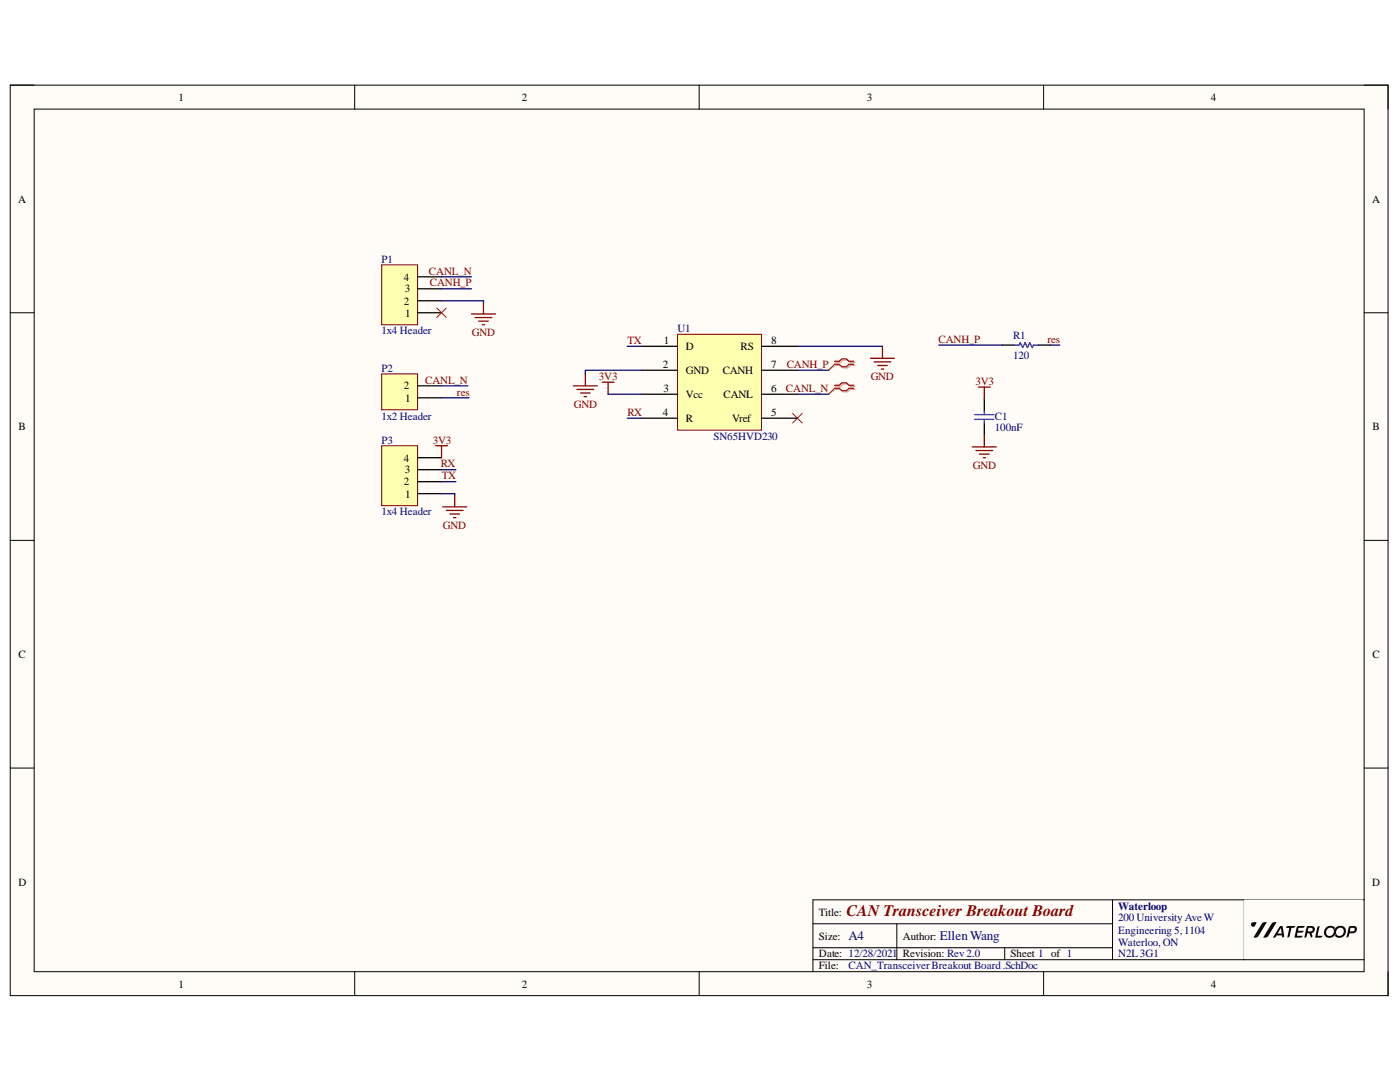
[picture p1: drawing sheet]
# Altium project CAN_Transceiver Breakout Board.PrjPcb
1 sheet, 6 parts. Net scope: global (net labels, ports and power ports of the same name join across sheets).
Board file: CAN_Transceiver Breakout Board.PcbDoc

## Sheet CAN_Transceiver Breakout Board .SchDoc
size A4; Organization: Waterloop; Address1: 200 University Ave W; Address2: Engineering 5, 1104; Address3: Waterloo, ON; Address4: N2L 3G1; SheetNumber: 1; SheetTotal: 1

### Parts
C1  value 100nF  [0805 - Capacitor]  (hidden comment: Capacitor - Nonpolarized)
P1  1x4 Header  [HDR1X4]
P2  1x2 Header  [HDR1X2]
P3  1x4 Header  [HDR1X4]
R1  value 120  [0603 - Resistor]  (hidden comment: Resistor)
U1  SN65HVD230  [SN65HVD230]  (value not drawn)

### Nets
3V3: C1.2 P3.4 U1.3(Vcc)
GND: C1.1 P1.2 P3.1 U1.2(GND) U1.8(RS)
CANH_P: P1.3 R1.1 U1.7(CANH)
CANL_N: P1.4 P2.2 U1.6(CANL)
res: P2.1 R1.2
RX: P3.3 U1.4(R)
TX: P3.2 U1.1(D)

Not connected (* = marked no-connect by the designer): P1 1*; U1 5(Vref)*

### Layout directives
differential pair: CANH_P, CANL_N

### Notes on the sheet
- Title:
- Size:
- Date:
- CAN Transceiver Breakout Board
- A4
- Author:
- Revision:
- Ellen Wang
- Rev 2.0
- Sheet
- of
- File:
